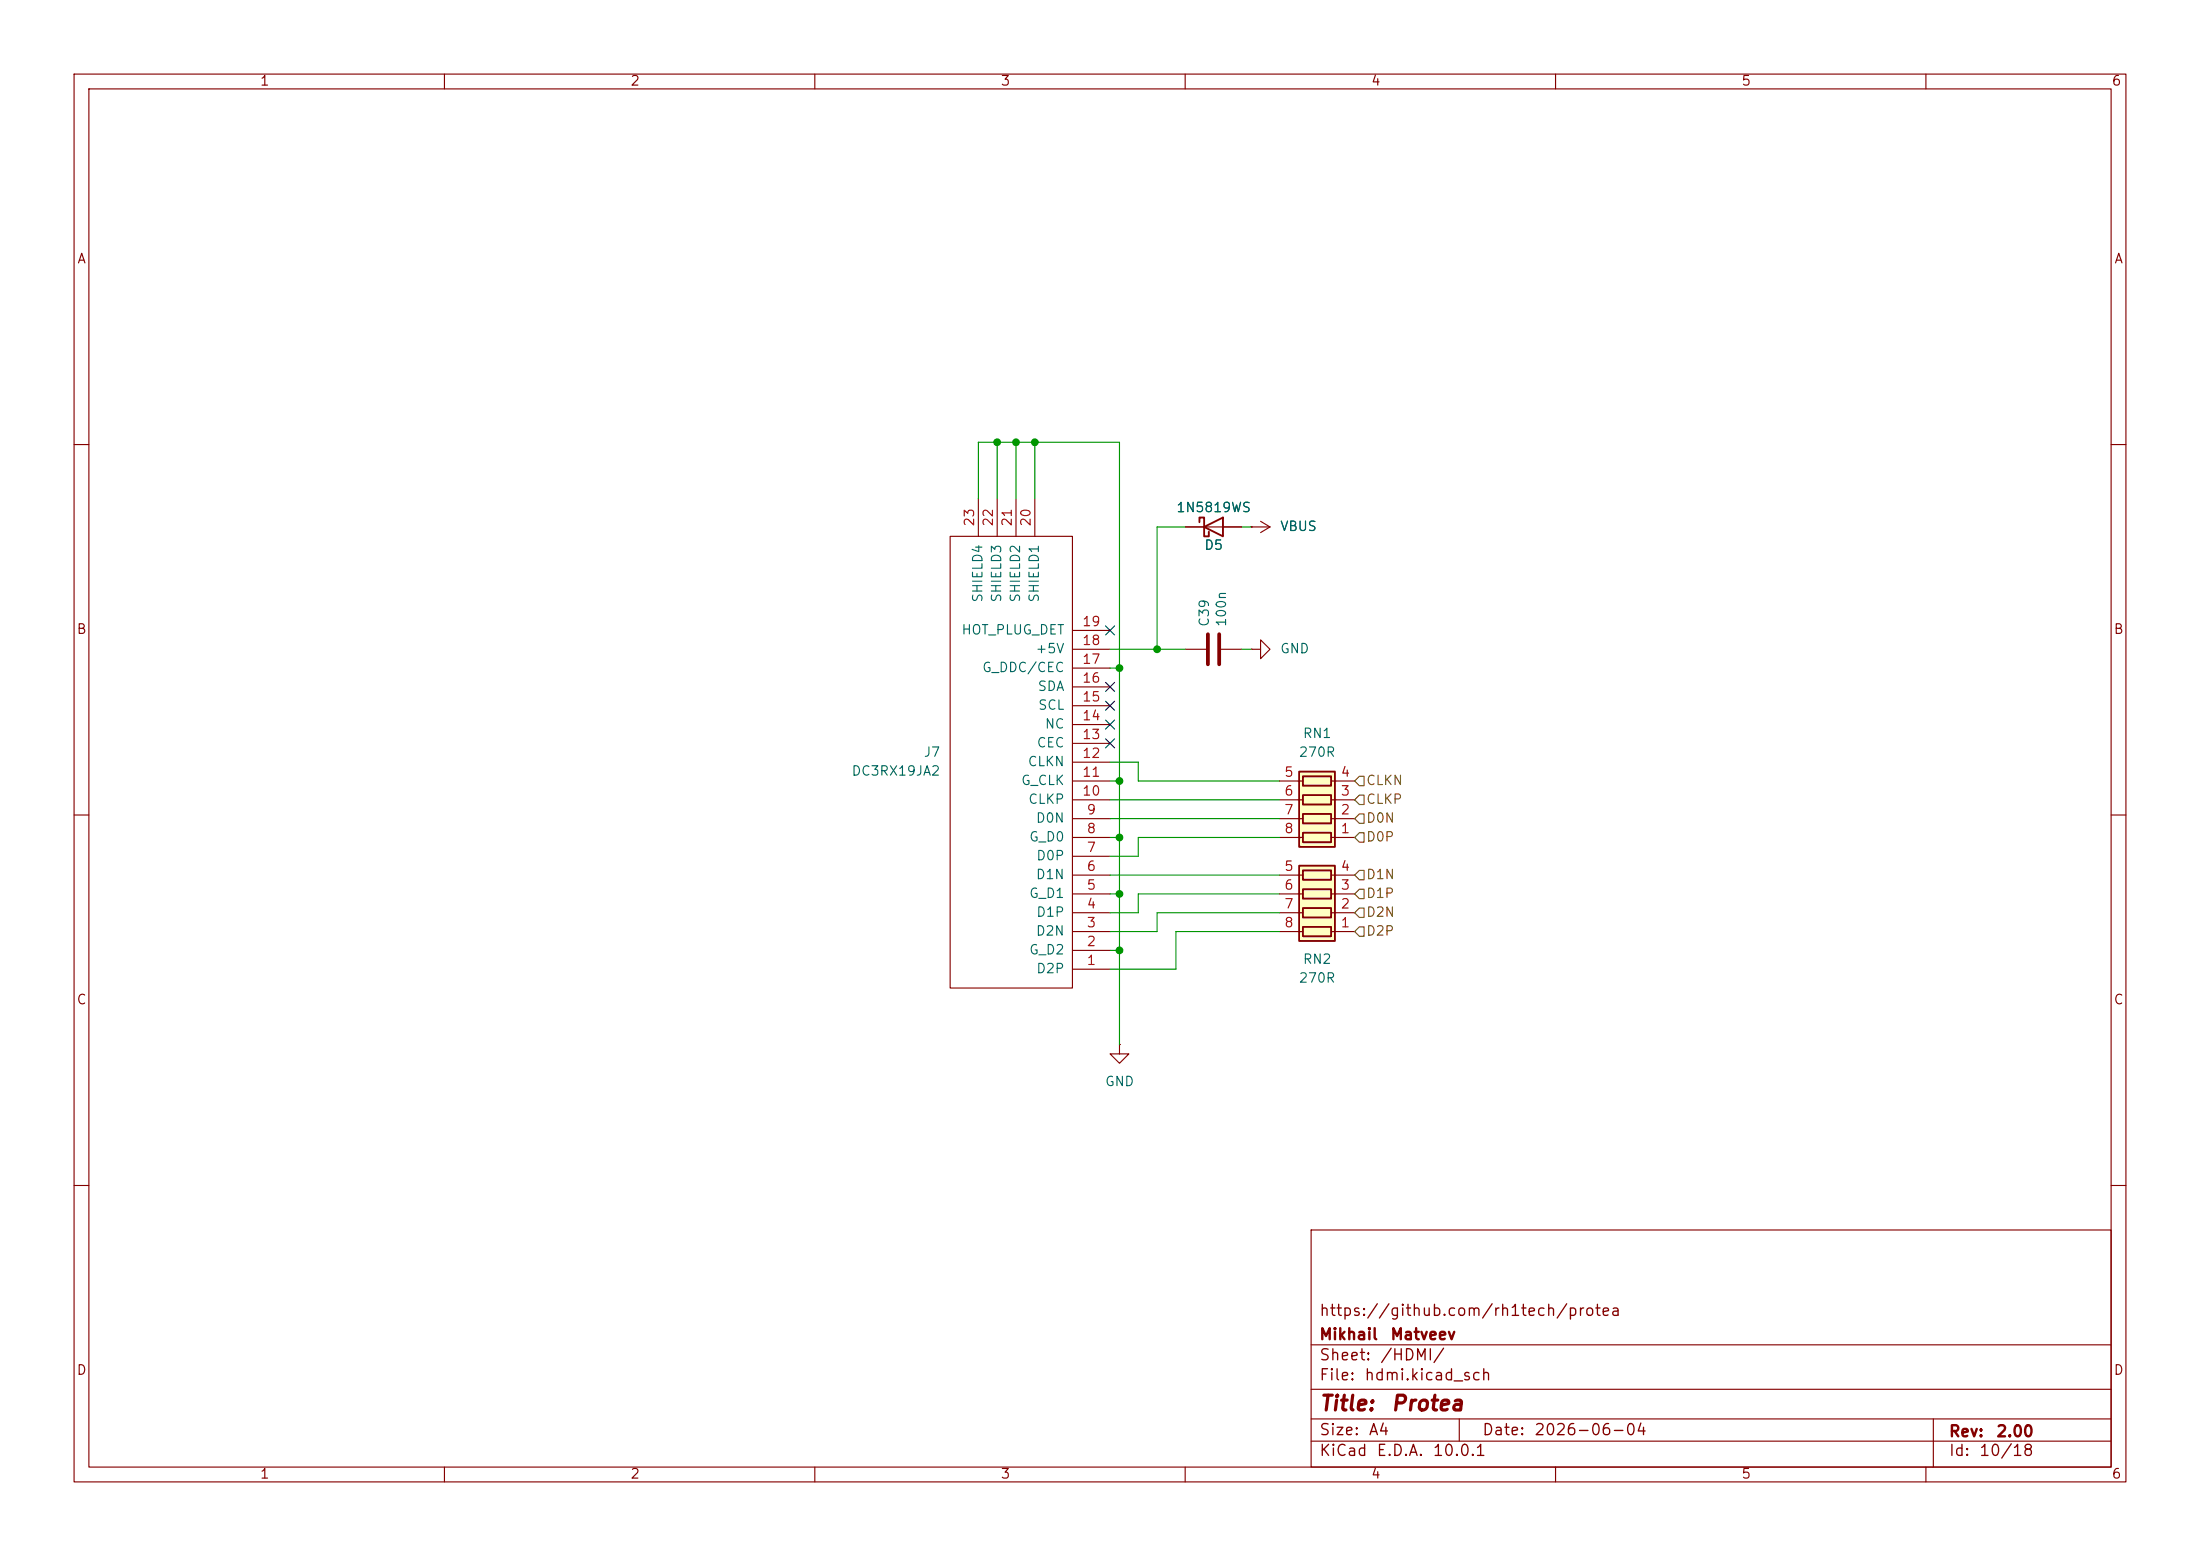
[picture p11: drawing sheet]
(kicad_sch
 (version 20260306)
 (generator "eeschema")
 (generator_version "10.0")
 (paper "A4")
 (title_block
  (title "${NAME}")
  (date "${DATE}")
  (rev "${VERSION}")
  (company "Mikhail Matveev")
  (comment 1 "https://github.com/rh1tech/protea"))
 (lib_symbols
  (symbol "Protea:C"
   (pin_numbers (hide yes))
   (pin_names
    (offset 0.254)) (exclude_from_sim no) (in_bom yes) (on_board yes)
   (in_pos_files yes)
   (duplicate_pin_numbers_are_jumpers no)
   (property "Reference" "C" (at 0.635 2.54 0) (show_name no) (do_not_autoplace no) (effects (font (size 1.27 1.27)) (justify left)))
   (property "Value" "C" (at 0.635 -2.54 0) (show_name no) (do_not_autoplace no) (effects (font (size 1.27 1.27)) (justify left)))
   (property "Footprint" "" (at 0.9652 -3.81 0) (show_name no) (do_not_autoplace no) (hide yes) (effects (font (size 1.27 1.27))))
   (property "Datasheet" "" (at 0 0 0) (show_name no) (do_not_autoplace no) (hide yes) (effects (font (size 1.27 1.27))))
   (property "Description" "Unpolarized capacitor" (at 0 0 0) (show_name no) (do_not_autoplace no) (hide yes) (effects (font (size 1.27 1.27))))
   (symbol "C_0_1"
    (polyline (pts (xy -2.032 0.762) (xy 2.032 0.762)) (stroke (width 0.508) (type default)) (fill (type none)))
    (polyline (pts (xy -2.032 -0.762) (xy 2.032 -0.762)) (stroke (width 0.508) (type default)) (fill (type none))))
   (symbol "C_1_1"
    (pin passive line (at 0 3.81 270) (length 2.794) (name "" (effects (font (size 1.27 1.27)))) (number "1" (effects (font (size 1.27 1.27)))))
    (pin passive line (at 0 -3.81 90) (length 2.794) (name "" (effects (font (size 1.27 1.27)))) (number "2" (effects (font (size 1.27 1.27))))))
   (embedded_fonts no))
  (symbol "Protea:D_Schottky"
   (pin_numbers (hide yes))
   (pin_names
    (offset 1.016) (hide yes)) (exclude_from_sim no) (in_bom yes) (on_board yes)
   (in_pos_files yes)
   (duplicate_pin_numbers_are_jumpers no)
   (property "Reference" "D" (at 0 2.54 0) (show_name no) (do_not_autoplace no) (effects (font (size 1.27 1.27))))
   (property "Value" "D_Schottky" (at 0 -2.54 0) (show_name no) (do_not_autoplace no) (effects (font (size 1.27 1.27))))
   (property "Footprint" "" (at 0 0 0) (show_name no) (do_not_autoplace no) (hide yes) (effects (font (size 1.27 1.27))))
   (property "Datasheet" "" (at 0 0 0) (show_name no) (do_not_autoplace no) (hide yes) (effects (font (size 1.27 1.27))))
   (property "Description" "Schottky diode" (at 0 0 0) (show_name no) (do_not_autoplace no) (hide yes) (effects (font (size 1.27 1.27))))
   (symbol "D_Schottky_0_1"
    (polyline (pts (xy -1.905 0.635) (xy -1.905 1.27) (xy -1.27 1.27) (xy -1.27 -1.27) (xy -0.635 -1.27) (xy -0.635 -0.635)) (stroke (width 0.254) (type default)) (fill (type none)))
    (polyline (pts (xy 1.27 1.27) (xy 1.27 -1.27) (xy -1.27 0) (xy 1.27 1.27)) (stroke (width 0.254) (type default)) (fill (type none)))
    (polyline (pts (xy 1.27 0) (xy -1.27 0)) (stroke (width 0) (type default)) (fill (type none))))
   (symbol "D_Schottky_1_1"
    (pin passive line (at -3.81 0 0) (length 2.54) (name "K" (effects (font (size 1.27 1.27)))) (number "1" (effects (font (size 1.27 1.27)))))
    (pin passive line (at 3.81 0 180) (length 2.54) (name "A" (effects (font (size 1.27 1.27)))) (number "2" (effects (font (size 1.27 1.27))))))
   (embedded_fonts no))
  (symbol "Protea:GND"
   (power global)
   (pin_numbers (hide yes))
   (pin_names
    (offset 0) (hide yes)) (exclude_from_sim no) (in_bom yes) (on_board yes)
   (in_pos_files yes)
   (duplicate_pin_numbers_are_jumpers no)
   (property "Reference" "#PWR" (at 0 -6.35 0) (show_name no) (do_not_autoplace no) (hide yes) (effects (font (size 1.27 1.27))))
   (property "Value" "GND" (at 0 -3.81 0) (show_name no) (do_not_autoplace no) (effects (font (size 1.27 1.27))))
   (property "Footprint" "" (at 0 0 0) (show_name no) (do_not_autoplace no) (hide yes) (effects (font (size 1.27 1.27))))
   (property "Datasheet" "" (at 0 0 0) (show_name no) (do_not_autoplace no) (hide yes) (effects (font (size 1.27 1.27))))
   (property "Description" "Power symbol creates a global label with name \"GND\" , ground" (at 0 0 0) (show_name no) (do_not_autoplace no) (hide yes) (effects (font (size 1.27 1.27))))
   (symbol "GND_0_1"
    (polyline (pts (xy 0 0) (xy 0 -1.27) (xy 1.27 -1.27) (xy 0 -2.54) (xy -1.27 -1.27) (xy 0 -1.27)) (stroke (width 0) (type default)) (fill (type none))))
   (symbol "GND_1_1"
    (pin power_in line (at 0 0 270) (length 0) (name "" (effects (font (size 1.27 1.27)))) (number "1" (effects (font (size 1.27 1.27))))))
   (embedded_fonts no))
  (symbol "Protea:HDMI"
   (pin_names
    (offset 1.016)) (exclude_from_sim no) (in_bom yes) (on_board yes)
   (in_pos_files yes)
   (duplicate_pin_numbers_are_jumpers no)
   (property "Reference" "HDMI1" (at 12.7 -16.5101 0) (show_name no) (do_not_autoplace no) (effects (font (size 1.27 1.27)) (justify left)))
   (property "Value" "HDMI" (at 12.7 -13.9701 0) (show_name no) (do_not_autoplace no) (effects (font (size 1.27 1.27)) (justify left)))
   (property "Footprint" "Protea:HDMI_Female" (at 0 0 0) (show_name no) (do_not_autoplace no) (hide yes) (effects (font (size 1.27 1.27))))
   (property "Datasheet" "" (at 0 0 0) (show_name no) (do_not_autoplace no) (hide yes) (effects (font (size 1.27 1.27))))
   (property "Description" "" (at 0 0 0) (show_name no) (do_not_autoplace no) (hide yes) (effects (font (size 1.27 1.27))))
   (symbol "HDMI_0_1"
    (rectangle (start -5.08 15.24) (end 11.43 -45.72) (stroke (width 0) (type solid)) (fill (type none))))
   (symbol "HDMI_1_1"
    (pin input line (at -10.16 12.7 0) (length 5.08) (name "D2P" (effects (font (size 1.27 1.27)))) (number "1" (effects (font (size 1.27 1.27)))))
    (pin input line (at -10.16 10.16 0) (length 5.08) (name "G_D2" (effects (font (size 1.27 1.27)))) (number "2" (effects (font (size 1.27 1.27)))))
    (pin input line (at -10.16 7.62 0) (length 5.08) (name "D2N" (effects (font (size 1.27 1.27)))) (number "3" (effects (font (size 1.27 1.27)))))
    (pin input line (at -10.16 5.08 0) (length 5.08) (name "D1P" (effects (font (size 1.27 1.27)))) (number "4" (effects (font (size 1.27 1.27)))))
    (pin input line (at -10.16 2.54 0) (length 5.08) (name "G_D1" (effects (font (size 1.27 1.27)))) (number "5" (effects (font (size 1.27 1.27)))))
    (pin input line (at -10.16 0 0) (length 5.08) (name "D1N" (effects (font (size 1.27 1.27)))) (number "6" (effects (font (size 1.27 1.27)))))
    (pin input line (at -10.16 -2.54 0) (length 5.08) (name "D0P" (effects (font (size 1.27 1.27)))) (number "7" (effects (font (size 1.27 1.27)))))
    (pin input line (at -10.16 -5.08 0) (length 5.08) (name "G_D0" (effects (font (size 1.27 1.27)))) (number "8" (effects (font (size 1.27 1.27)))))
    (pin input line (at -10.16 -7.62 0) (length 5.08) (name "D0N" (effects (font (size 1.27 1.27)))) (number "9" (effects (font (size 1.27 1.27)))))
    (pin input line (at -10.16 -10.16 0) (length 5.08) (name "CLKP" (effects (font (size 1.27 1.27)))) (number "10" (effects (font (size 1.27 1.27)))))
    (pin input line (at -10.16 -12.7 0) (length 5.08) (name "G_CLK" (effects (font (size 1.27 1.27)))) (number "11" (effects (font (size 1.27 1.27)))))
    (pin input line (at -10.16 -15.24 0) (length 5.08) (name "CLKN" (effects (font (size 1.27 1.27)))) (number "12" (effects (font (size 1.27 1.27)))))
    (pin input line (at -10.16 -17.78 0) (length 5.08) (name "CEC" (effects (font (size 1.27 1.27)))) (number "13" (effects (font (size 1.27 1.27)))))
    (pin input line (at -10.16 -20.32 0) (length 5.08) (name "NC" (effects (font (size 1.27 1.27)))) (number "14" (effects (font (size 1.27 1.27)))))
    (pin input line (at -10.16 -22.86 0) (length 5.08) (name "SCL" (effects (font (size 1.27 1.27)))) (number "15" (effects (font (size 1.27 1.27)))))
    (pin input line (at -10.16 -25.4 0) (length 5.08) (name "SDA" (effects (font (size 1.27 1.27)))) (number "16" (effects (font (size 1.27 1.27)))))
    (pin input line (at -10.16 -27.94 0) (length 5.08) (name "G_DDC/CEC" (effects (font (size 1.27 1.27)))) (number "17" (effects (font (size 1.27 1.27)))))
    (pin input line (at -10.16 -30.48 0) (length 5.08) (name "+5V" (effects (font (size 1.27 1.27)))) (number "18" (effects (font (size 1.27 1.27)))))
    (pin input line (at -10.16 -33.02 0) (length 5.08) (name "HOT_PLUG_DET" (effects (font (size 1.27 1.27)))) (number "19" (effects (font (size 1.27 1.27)))))
    (pin input line (at 0 -50.8 90) (length 5.08) (name "SHIELD1" (effects (font (size 1.27 1.27)))) (number "20" (effects (font (size 1.27 1.27)))))
    (pin input line (at 2.54 -50.8 90) (length 5.08) (name "SHIELD2" (effects (font (size 1.27 1.27)))) (number "21" (effects (font (size 1.27 1.27)))))
    (pin input line (at 5.08 -50.8 90) (length 5.08) (name "SHIELD3" (effects (font (size 1.27 1.27)))) (number "22" (effects (font (size 1.27 1.27)))))
    (pin input line (at 7.62 -50.8 90) (length 5.08) (name "SHIELD4" (effects (font (size 1.27 1.27)))) (number "23" (effects (font (size 1.27 1.27))))))
   (embedded_fonts no))
  (symbol "Protea:R_Pack04"
   (pin_names
    (offset 0) (hide yes)) (exclude_from_sim no) (in_bom yes) (on_board yes)
   (in_pos_files yes)
   (duplicate_pin_numbers_are_jumpers no)
   (property "Reference" "RN" (at -7.62 0 90) (show_name no) (do_not_autoplace no) (effects (font (size 1.27 1.27))))
   (property "Value" "R_Pack04" (at 5.08 0 90) (show_name no) (do_not_autoplace no) (effects (font (size 1.27 1.27))))
   (property "Footprint" "" (at 6.985 0 90) (show_name no) (do_not_autoplace no) (hide yes) (effects (font (size 1.27 1.27))))
   (property "Datasheet" "" (at 0 0 0) (show_name no) (do_not_autoplace no) (hide yes) (effects (font (size 1.27 1.27))))
   (property "Description" "4 resistor network, parallel topology" (at 0 0 0) (show_name no) (do_not_autoplace no) (hide yes) (effects (font (size 1.27 1.27))))
   (symbol "R_Pack04_0_1"
    (rectangle (start -6.35 -2.413) (end 3.81 2.413) (stroke (width 0.254) (type default)) (fill (type background)))
    (rectangle (start -5.715 1.905) (end -4.445 -1.905) (stroke (width 0.254) (type default)) (fill (type none)))
    (polyline (pts (xy -5.08 1.905) (xy -5.08 2.54)) (stroke (width 0) (type default)) (fill (type none)))
    (polyline (pts (xy -5.08 -2.54) (xy -5.08 -1.905)) (stroke (width 0) (type default)) (fill (type none)))
    (rectangle (start -3.175 1.905) (end -1.905 -1.905) (stroke (width 0.254) (type default)) (fill (type none)))
    (polyline (pts (xy -2.54 1.905) (xy -2.54 2.54)) (stroke (width 0) (type default)) (fill (type none)))
    (polyline (pts (xy -2.54 -2.54) (xy -2.54 -1.905)) (stroke (width 0) (type default)) (fill (type none)))
    (rectangle (start -0.635 1.905) (end 0.635 -1.905) (stroke (width 0.254) (type default)) (fill (type none)))
    (polyline (pts (xy 0 1.905) (xy 0 2.54)) (stroke (width 0) (type default)) (fill (type none)))
    (polyline (pts (xy 0 -2.54) (xy 0 -1.905)) (stroke (width 0) (type default)) (fill (type none)))
    (rectangle (start 1.905 1.905) (end 3.175 -1.905) (stroke (width 0.254) (type default)) (fill (type none)))
    (polyline (pts (xy 2.54 1.905) (xy 2.54 2.54)) (stroke (width 0) (type default)) (fill (type none)))
    (polyline (pts (xy 2.54 -2.54) (xy 2.54 -1.905)) (stroke (width 0) (type default)) (fill (type none))))
   (symbol "R_Pack04_1_1"
    (pin passive line (at -5.08 -5.08 90) (length 2.54) (name "R1.1" (effects (font (size 1.27 1.27)))) (number "1" (effects (font (size 1.27 1.27)))))
    (pin passive line (at -2.54 -5.08 90) (length 2.54) (name "R2.1" (effects (font (size 1.27 1.27)))) (number "2" (effects (font (size 1.27 1.27)))))
    (pin passive line (at 0 -5.08 90) (length 2.54) (name "R3.1" (effects (font (size 1.27 1.27)))) (number "3" (effects (font (size 1.27 1.27)))))
    (pin passive line (at 2.54 -5.08 90) (length 2.54) (name "R4.1" (effects (font (size 1.27 1.27)))) (number "4" (effects (font (size 1.27 1.27)))))
    (pin passive line (at 2.54 5.08 270) (length 2.54) (name "R4.2" (effects (font (size 1.27 1.27)))) (number "5" (effects (font (size 1.27 1.27)))))
    (pin passive line (at 0 5.08 270) (length 2.54) (name "R3.2" (effects (font (size 1.27 1.27)))) (number "6" (effects (font (size 1.27 1.27)))))
    (pin passive line (at -2.54 5.08 270) (length 2.54) (name "R2.2" (effects (font (size 1.27 1.27)))) (number "7" (effects (font (size 1.27 1.27)))))
    (pin passive line (at -5.08 5.08 270) (length 2.54) (name "R1.2" (effects (font (size 1.27 1.27)))) (number "8" (effects (font (size 1.27 1.27))))))
   (embedded_fonts no))
  (symbol "Protea:R_Pack04_1"
   (pin_names
    (offset 0) (hide yes)) (exclude_from_sim no) (in_bom yes) (on_board yes)
   (in_pos_files yes)
   (duplicate_pin_numbers_are_jumpers no)
   (property "Reference" "RN" (at -7.62 0 90) (show_name no) (do_not_autoplace no) (effects (font (size 1.27 1.27))))
   (property "Value" "R_Pack04" (at 5.08 0 90) (show_name no) (do_not_autoplace no) (effects (font (size 1.27 1.27))))
   (property "Footprint" "" (at 6.985 0 90) (show_name no) (do_not_autoplace no) (hide yes) (effects (font (size 1.27 1.27))))
   (property "Datasheet" "" (at 0 0 0) (show_name no) (do_not_autoplace no) (hide yes) (effects (font (size 1.27 1.27))))
   (property "Description" "4 resistor network, parallel topology" (at 0 0 0) (show_name no) (do_not_autoplace no) (hide yes) (effects (font (size 1.27 1.27))))
   (symbol "R_Pack04_1_0_1"
    (rectangle (start -6.35 -2.413) (end 3.81 2.413) (stroke (width 0.254) (type default)) (fill (type background)))
    (rectangle (start -5.715 1.905) (end -4.445 -1.905) (stroke (width 0.254) (type default)) (fill (type none)))
    (polyline (pts (xy -5.08 1.905) (xy -5.08 2.54)) (stroke (width 0) (type default)) (fill (type none)))
    (polyline (pts (xy -5.08 -2.54) (xy -5.08 -1.905)) (stroke (width 0) (type default)) (fill (type none)))
    (rectangle (start -3.175 1.905) (end -1.905 -1.905) (stroke (width 0.254) (type default)) (fill (type none)))
    (polyline (pts (xy -2.54 1.905) (xy -2.54 2.54)) (stroke (width 0) (type default)) (fill (type none)))
    (polyline (pts (xy -2.54 -2.54) (xy -2.54 -1.905)) (stroke (width 0) (type default)) (fill (type none)))
    (rectangle (start -0.635 1.905) (end 0.635 -1.905) (stroke (width 0.254) (type default)) (fill (type none)))
    (polyline (pts (xy 0 1.905) (xy 0 2.54)) (stroke (width 0) (type default)) (fill (type none)))
    (polyline (pts (xy 0 -2.54) (xy 0 -1.905)) (stroke (width 0) (type default)) (fill (type none)))
    (rectangle (start 1.905 1.905) (end 3.175 -1.905) (stroke (width 0.254) (type default)) (fill (type none)))
    (polyline (pts (xy 2.54 1.905) (xy 2.54 2.54)) (stroke (width 0) (type default)) (fill (type none)))
    (polyline (pts (xy 2.54 -2.54) (xy 2.54 -1.905)) (stroke (width 0) (type default)) (fill (type none))))
   (symbol "R_Pack04_1_1_1"
    (pin passive line (at -5.08 -5.08 90) (length 2.54) (name "R1.1" (effects (font (size 1.27 1.27)))) (number "1" (effects (font (size 1.27 1.27)))))
    (pin passive line (at -2.54 -5.08 90) (length 2.54) (name "R2.1" (effects (font (size 1.27 1.27)))) (number "2" (effects (font (size 1.27 1.27)))))
    (pin passive line (at 0 -5.08 90) (length 2.54) (name "R3.1" (effects (font (size 1.27 1.27)))) (number "3" (effects (font (size 1.27 1.27)))))
    (pin passive line (at 2.54 -5.08 90) (length 2.54) (name "R4.1" (effects (font (size 1.27 1.27)))) (number "4" (effects (font (size 1.27 1.27)))))
    (pin passive line (at 2.54 5.08 270) (length 2.54) (name "R4.2" (effects (font (size 1.27 1.27)))) (number "5" (effects (font (size 1.27 1.27)))))
    (pin passive line (at 0 5.08 270) (length 2.54) (name "R3.2" (effects (font (size 1.27 1.27)))) (number "6" (effects (font (size 1.27 1.27)))))
    (pin passive line (at -2.54 5.08 270) (length 2.54) (name "R2.2" (effects (font (size 1.27 1.27)))) (number "7" (effects (font (size 1.27 1.27)))))
    (pin passive line (at -5.08 5.08 270) (length 2.54) (name "R1.2" (effects (font (size 1.27 1.27)))) (number "8" (effects (font (size 1.27 1.27))))))
   (embedded_fonts no))
  (symbol "Protea:VBUS"
   (power global)
   (pin_numbers (hide yes))
   (pin_names
    (offset 0) (hide yes)) (exclude_from_sim no) (in_bom yes) (on_board yes)
   (in_pos_files yes)
   (duplicate_pin_numbers_are_jumpers no)
   (property "Reference" "#PWR" (at 0 -3.81 0) (show_name no) (do_not_autoplace no) (hide yes) (effects (font (size 1.27 1.27))))
   (property "Value" "VBUS" (at 0 3.556 0) (show_name no) (do_not_autoplace no) (effects (font (size 1.27 1.27))))
   (property "Footprint" "" (at 0 0 0) (show_name no) (do_not_autoplace no) (hide yes) (effects (font (size 1.27 1.27))))
   (property "Datasheet" "" (at 0 0 0) (show_name no) (do_not_autoplace no) (hide yes) (effects (font (size 1.27 1.27))))
   (property "Description" "Power symbol creates a global label with name \"VBUS\"" (at 0 0 0) (show_name no) (do_not_autoplace no) (hide yes) (effects (font (size 1.27 1.27))))
   (symbol "VBUS_0_1"
    (polyline (pts (xy -0.762 1.27) (xy 0 2.54)) (stroke (width 0) (type default)) (fill (type none)))
    (polyline (pts (xy 0 2.54) (xy 0.762 1.27)) (stroke (width 0) (type default)) (fill (type none)))
    (polyline (pts (xy 0 0) (xy 0 2.54)) (stroke (width 0) (type default)) (fill (type none))))
   (symbol "VBUS_1_1"
    (pin power_in line (at 0 0 90) (length 0) (name "" (effects (font (size 1.27 1.27)))) (number "1" (effects (font (size 1.27 1.27))))))
   (embedded_fonts no)))
 (junction
  (at 151.13 120.65)
  (diameter 0)
  (color 0 0 0 0))
 (junction
  (at 134.62 59.69)
  (diameter 0)
  (color 0 0 0 0))
 (junction
  (at 151.13 90.17)
  (diameter 0)
  (color 0 0 0 0))
 (junction
  (at 151.13 105.41)
  (diameter 0)
  (color 0 0 0 0))
 (junction
  (at 151.13 128.27)
  (diameter 0)
  (color 0 0 0 0))
 (junction
  (at 139.7 59.69)
  (diameter 0)
  (color 0 0 0 0))
 (junction
  (at 156.21 87.63)
  (diameter 0)
  (color 0 0 0 0))
 (junction
  (at 151.13 113.03)
  (diameter 0)
  (color 0 0 0 0))
 (junction
  (at 137.16 59.69)
  (diameter 0)
  (color 0 0 0 0))
 (no_connect
  (at 149.86 100.33))
 (no_connect
  (at 149.86 95.25))
 (no_connect
  (at 149.86 97.79))
 (no_connect
  (at 149.86 85.09))
 (no_connect
  (at 149.86 92.71))
 (wire
  (pts (xy 153.67 102.87) (xy 153.67 105.41))
  (stroke (width 0) (type default)))
 (wire
  (pts (xy 149.86 105.41) (xy 151.13 105.41))
  (stroke (width 0) (type default)))
 (wire
  (pts (xy 151.13 120.65) (xy 151.13 128.27))
  (stroke (width 0) (type default)))
 (wire
  (pts (xy 149.86 115.57) (xy 153.67 115.57))
  (stroke (width 0) (type default)))
 (wire
  (pts (xy 156.21 71.12) (xy 156.21 87.63))
  (stroke (width 0) (type default)))
 (wire
  (pts (xy 153.67 113.03) (xy 172.72 113.03))
  (stroke (width 0) (type default)))
 (wire
  (pts (xy 149.86 130.81) (xy 158.75 130.81))
  (stroke (width 0) (type default)))
 (wire
  (pts (xy 149.86 113.03) (xy 151.13 113.03))
  (stroke (width 0) (type default)))
 (wire
  (pts (xy 151.13 59.69) (xy 139.7 59.69))
  (stroke (width 0) (type default)))
 (wire
  (pts (xy 137.16 59.69) (xy 137.16 67.31))
  (stroke (width 0) (type default)))
 (wire
  (pts (xy 139.7 59.69) (xy 137.16 59.69))
  (stroke (width 0) (type default)))
 (wire
  (pts (xy 168.91 71.12) (xy 167.64 71.12))
  (stroke (width 0) (type default)))
 (wire
  (pts (xy 151.13 113.03) (xy 151.13 120.65))
  (stroke (width 0) (type default)))
 (wire
  (pts (xy 151.13 105.41) (xy 151.13 113.03))
  (stroke (width 0) (type default)))
 (wire
  (pts (xy 158.75 125.73) (xy 172.72 125.73))
  (stroke (width 0) (type default)))
 (wire
  (pts (xy 153.67 123.19) (xy 153.67 120.65))
  (stroke (width 0) (type default)))
 (wire
  (pts (xy 134.62 59.69) (xy 134.62 67.31))
  (stroke (width 0) (type default)))
 (wire
  (pts (xy 149.86 102.87) (xy 153.67 102.87))
  (stroke (width 0) (type default)))
 (wire
  (pts (xy 153.67 120.65) (xy 172.72 120.65))
  (stroke (width 0) (type default)))
 (wire
  (pts (xy 156.21 123.19) (xy 172.72 123.19))
  (stroke (width 0) (type default)))
 (wire
  (pts (xy 149.86 87.63) (xy 156.21 87.63))
  (stroke (width 0) (type default)))
 (wire
  (pts (xy 153.67 115.57) (xy 153.67 113.03))
  (stroke (width 0) (type default)))
 (wire
  (pts (xy 149.86 123.19) (xy 153.67 123.19))
  (stroke (width 0) (type default)))
 (wire
  (pts (xy 149.86 128.27) (xy 151.13 128.27))
  (stroke (width 0) (type default)))
 (wire
  (pts (xy 151.13 128.27) (xy 151.13 140.97))
  (stroke (width 0) (type default)))
 (wire
  (pts (xy 151.13 105.41) (xy 151.13 90.17))
  (stroke (width 0) (type default)))
 (wire
  (pts (xy 134.62 59.69) (xy 132.08 59.69))
  (stroke (width 0) (type default)))
 (wire
  (pts (xy 149.86 120.65) (xy 151.13 120.65))
  (stroke (width 0) (type default)))
 (wire
  (pts (xy 149.86 90.17) (xy 151.13 90.17))
  (stroke (width 0) (type default)))
 (wire
  (pts (xy 158.75 130.81) (xy 158.75 125.73))
  (stroke (width 0) (type default)))
 (wire
  (pts (xy 149.86 107.95) (xy 172.72 107.95))
  (stroke (width 0) (type default)))
 (wire
  (pts (xy 151.13 90.17) (xy 151.13 59.69))
  (stroke (width 0) (type default)))
 (wire
  (pts (xy 149.86 125.73) (xy 156.21 125.73))
  (stroke (width 0) (type default)))
 (wire
  (pts (xy 137.16 59.69) (xy 134.62 59.69))
  (stroke (width 0) (type default)))
 (wire
  (pts (xy 149.86 118.11) (xy 172.72 118.11))
  (stroke (width 0) (type default)))
 (wire
  (pts (xy 168.91 87.63) (xy 167.64 87.63))
  (stroke (width 0) (type default)))
 (wire
  (pts (xy 156.21 71.12) (xy 160.02 71.12))
  (stroke (width 0) (type default)))
 (wire
  (pts (xy 132.08 59.69) (xy 132.08 67.31))
  (stroke (width 0) (type default)))
 (wire
  (pts (xy 139.7 59.69) (xy 139.7 67.31))
  (stroke (width 0) (type default)))
 (wire
  (pts (xy 153.67 105.41) (xy 172.72 105.41))
  (stroke (width 0) (type default)))
 (wire
  (pts (xy 156.21 87.63) (xy 160.02 87.63))
  (stroke (width 0) (type default)))
 (wire
  (pts (xy 156.21 125.73) (xy 156.21 123.19))
  (stroke (width 0) (type default)))
 (wire
  (pts (xy 149.86 110.49) (xy 172.72 110.49))
  (stroke (width 0) (type default)))
 (hierarchical_label "D1N"
  (shape input)
  (at 182.88 118.11 0)
  (effects (font (size 1.27 1.27)) (justify left)))
 (hierarchical_label "D0P"
  (shape input)
  (at 182.88 113.03 0)
  (effects (font (size 1.27 1.27)) (justify left)))
 (hierarchical_label "D2P"
  (shape input)
  (at 182.88 125.73 0)
  (effects (font (size 1.27 1.27)) (justify left)))
 (hierarchical_label "CLKP"
  (shape input)
  (at 182.88 107.95 0)
  (effects (font (size 1.27 1.27)) (justify left)))
 (hierarchical_label "D1P"
  (shape input)
  (at 182.88 120.65 0)
  (effects (font (size 1.27 1.27)) (justify left)))
 (hierarchical_label "D0N"
  (shape input)
  (at 182.88 110.49 0)
  (effects (font (size 1.27 1.27)) (justify left)))
 (hierarchical_label "CLKN"
  (shape input)
  (at 182.88 105.41 0)
  (effects (font (size 1.27 1.27)) (justify left)))
 (hierarchical_label "D2N"
  (shape input)
  (at 182.88 123.19 0)
  (effects (font (size 1.27 1.27)) (justify left)))
 (symbol
  (lib_id "Protea:C")
  (at 163.83 87.63 90)
  (unit 1)
  (body_style 1)
  (exclude_from_sim no)
  (in_bom yes)
  (on_board yes)
  (in_pos_files yes)
  (dnp no)
  (property "Reference" "C39" (at 162.6616 84.709 0) (show_name no) (do_not_autoplace no) (effects (font (size 1.27 1.27)) (justify left)))
  (property "Value" "100n" (at 164.973 84.709 0) (show_name no) (do_not_autoplace no) (effects (font (size 1.27 1.27)) (justify left)))
  (property "Footprint" "Protea:C_0603_1608Metric" (at 167.64 86.6648 0) (hide yes) (show_name no) (do_not_autoplace no) (effects (font (size 1.27 1.27))))
  (property "Datasheet" "https://eu.mouser.com/datasheet/2/40/KGM_X7R-3223212.pdf" (at 163.83 87.63 0) (hide yes) (show_name no) (do_not_autoplace no) (effects (font (size 1.27 1.27))))
  (property "Description" "" (at 163.83 87.63 0) (hide yes) (show_name no) (do_not_autoplace no) (effects (font (size 1.27 1.27))))
  (property "AliExpress" "https://www.aliexpress.com/item/33008008276.html" (at 163.83 87.63 0) (hide yes) (show_name no) (do_not_autoplace no) (effects (font (size 1.27 1.27))))
  (property "LCSC" "" (at 163.83 87.63 0) (show_name no) (do_not_autoplace no) (effects (font (size 1.27 1.27))))
  (property "MANUFACTURER" "" (at 163.83 87.63 0) (show_name no) (do_not_autoplace no) (effects (font (size 1.27 1.27))))
  (pin "1")
  (pin "2"))
 (symbol
  (lib_id "Protea:VBUS")
  (at 168.91 71.12 270)
  (unit 1)
  (body_style 1)
  (exclude_from_sim no)
  (in_bom yes)
  (on_board yes)
  (in_pos_files yes)
  (dnp no)
  (fields_autoplaced yes)
  (property "Reference" "#PWR098" (at 165.1 71.12 0) (hide yes) (show_name no) (do_not_autoplace no) (effects (font (size 1.27 1.27))))
  (property "Value" "VBUS" (at 172.72 71.1199 90) (show_name no) (do_not_autoplace no) (effects (font (size 1.27 1.27)) (justify left)))
  (property "Footprint" "" (at 168.91 71.12 0) (hide yes) (show_name no) (do_not_autoplace no) (effects (font (size 1.27 1.27))))
  (property "Datasheet" "" (at 168.91 71.12 0) (hide yes) (show_name no) (do_not_autoplace no) (effects (font (size 1.27 1.27))))
  (property "Description" "Power symbol creates a global label with name \"VBUS\"" (at 168.91 71.12 0) (hide yes) (show_name no) (do_not_autoplace no) (effects (font (size 1.27 1.27))))
  (pin "1"))
 (symbol
  (lib_id "Protea:R_Pack04_1")
  (at 177.8 107.95 90)
  (unit 1)
  (body_style 1)
  (exclude_from_sim no)
  (in_bom yes)
  (on_board yes)
  (in_pos_files yes)
  (dnp no)
  (fields_autoplaced yes)
  (property "Reference" "RN1" (at 177.8 99.06 90) (show_name no) (do_not_autoplace no) (effects (font (size 1.27 1.27))))
  (property "Value" "270R" (at 177.8 101.6 90) (show_name no) (do_not_autoplace no) (effects (font (size 1.27 1.27))))
  (property "Footprint" "Protea:R_Array_4x0603" (at 177.8 100.965 90) (hide yes) (show_name no) (do_not_autoplace no) (effects (font (size 1.27 1.27))))
  (property "Datasheet" "https://www.vishay.com/docs/28952/mcs0402at-mct0603at-mcu0805at-mca1206at.pdf" (at 177.8 107.95 0) (hide yes) (show_name no) (do_not_autoplace no) (effects (font (size 1.27 1.27))))
  (property "Description" "4 resistor network, parallel topology" (at 177.8 107.95 0) (hide yes) (show_name no) (do_not_autoplace no) (effects (font (size 1.27 1.27))))
  (property "MANUFACTURER" "" (at 177.8 107.95 0) (show_name no) (do_not_autoplace no) (effects (font (size 1.27 1.27))))
  (property "AliExpress" "https://www.aliexpress.com/item/1005006142858330.html" (at 177.8 107.95 90) (hide yes) (show_name no) (do_not_autoplace no) (effects (font (size 1.27 1.27))))
  (pin "8")
  (pin "4")
  (pin "5")
  (pin "1")
  (pin "7")
  (pin "2")
  (pin "3")
  (pin "6"))
 (symbol
  (lib_id "Protea:GND")
  (at 151.13 140.97 0)
  (unit 1)
  (body_style 1)
  (exclude_from_sim no)
  (in_bom yes)
  (on_board yes)
  (in_pos_files yes)
  (dnp no)
  (fields_autoplaced yes)
  (property "Reference" "#PWR095" (at 151.13 147.32 0) (hide yes) (show_name no) (do_not_autoplace no) (effects (font (size 1.27 1.27))))
  (property "Value" "GND" (at 151.13 146.05 0) (show_name no) (do_not_autoplace no) (effects (font (size 1.27 1.27))))
  (property "Footprint" "" (at 151.13 140.97 0) (hide yes) (show_name no) (do_not_autoplace no) (effects (font (size 1.27 1.27))))
  (property "Datasheet" "" (at 151.13 140.97 0) (hide yes) (show_name no) (do_not_autoplace no) (effects (font (size 1.27 1.27))))
  (property "Description" "Power symbol creates a global label with name \"GND\" , ground" (at 151.13 140.97 0) (hide yes) (show_name no) (do_not_autoplace no) (effects (font (size 1.27 1.27))))
  (pin "1"))
 (symbol
  (lib_id "Protea:GND")
  (at 168.91 87.63 90)
  (unit 1)
  (body_style 1)
  (exclude_from_sim no)
  (in_bom yes)
  (on_board yes)
  (in_pos_files yes)
  (dnp no)
  (fields_autoplaced yes)
  (property "Reference" "#PWR099" (at 175.26 87.63 0) (hide yes) (show_name no) (do_not_autoplace no) (effects (font (size 1.27 1.27))))
  (property "Value" "GND" (at 172.72 87.6299 90) (show_name no) (do_not_autoplace no) (effects (font (size 1.27 1.27)) (justify right)))
  (property "Footprint" "" (at 168.91 87.63 0) (hide yes) (show_name no) (do_not_autoplace no) (effects (font (size 1.27 1.27))))
  (property "Datasheet" "" (at 168.91 87.63 0) (hide yes) (show_name no) (do_not_autoplace no) (effects (font (size 1.27 1.27))))
  (property "Description" "Power symbol creates a global label with name \"GND\" , ground" (at 168.91 87.63 0) (hide yes) (show_name no) (do_not_autoplace no) (effects (font (size 1.27 1.27))))
  (pin "1"))
 (symbol
  (lib_id "Protea:D_Schottky")
  (at 163.83 71.12 0)
  (unit 1)
  (body_style 1)
  (exclude_from_sim no)
  (in_bom yes)
  (on_board yes)
  (in_pos_files yes)
  (dnp no)
  (property "Reference" "D5" (at 163.83 73.66 0) (show_name no) (do_not_autoplace no) (effects (font (size 1.27 1.27))))
  (property "Value" "1N5819WS" (at 163.83 68.58 0) (show_name no) (do_not_autoplace no) (effects (font (size 1.27 1.27))))
  (property "Footprint" "Protea:D_SOD-323" (at 163.83 71.12 0) (hide yes) (show_name no) (do_not_autoplace no) (effects (font (size 1.27 1.27))))
  (property "Datasheet" "" (at 163.83 71.12 0) (hide yes) (show_name no) (do_not_autoplace no) (effects (font (size 1.27 1.27))))
  (property "Description" "Schottky diode" (at 163.83 71.12 0) (hide yes) (show_name no) (do_not_autoplace no) (effects (font (size 1.27 1.27))))
  (property "AliExpress" "https://www.aliexpress.com/item/1005009666010087.html" (at 163.83 71.12 0) (hide yes) (show_name no) (do_not_autoplace no) (effects (font (size 1.27 1.27))))
  (property "LCSC" "" (at 163.83 71.12 0) (show_name no) (do_not_autoplace no) (effects (font (size 1.27 1.27))))
  (property "Availability" "" (at 163.83 71.12 0) (show_name no) (do_not_autoplace no) (effects (font (size 1.27 1.27))))
  (property "Check_prices" "" (at 163.83 71.12 0) (show_name no) (do_not_autoplace no) (effects (font (size 1.27 1.27))))
  (property "Description_1" "" (at 163.83 71.12 0) (show_name no) (do_not_autoplace no) (effects (font (size 1.27 1.27))))
  (property "MF" "" (at 163.83 71.12 0) (show_name no) (do_not_autoplace no) (effects (font (size 1.27 1.27))))
  (property "MP" "" (at 163.83 71.12 0) (show_name no) (do_not_autoplace no) (effects (font (size 1.27 1.27))))
  (property "Package" "" (at 163.83 71.12 0) (show_name no) (do_not_autoplace no) (effects (font (size 1.27 1.27))))
  (property "Price" "" (at 163.83 71.12 0) (show_name no) (do_not_autoplace no) (effects (font (size 1.27 1.27))))
  (property "SnapEDA_Link" "" (at 163.83 71.12 0) (show_name no) (do_not_autoplace no) (effects (font (size 1.27 1.27))))
  (pin "1")
  (pin "2"))
 (symbol
  (lib_id "Protea:HDMI")
  (at 139.7 118.11 180)
  (unit 1)
  (body_style 1)
  (exclude_from_sim no)
  (in_bom yes)
  (on_board yes)
  (in_pos_files yes)
  (dnp no)
  (fields_autoplaced yes)
  (property "Reference" "J7" (at 127 101.5999 0) (show_name no) (do_not_autoplace no) (effects (font (size 1.27 1.27)) (justify left)))
  (property "Value" "DC3RX19JA2" (at 127 104.1399 0) (show_name no) (do_not_autoplace no) (effects (font (size 1.27 1.27)) (justify left)))
  (property "Footprint" "Protea:HDMI_Female" (at 139.7 118.11 0) (hide yes) (show_name no) (do_not_autoplace no) (effects (font (size 1.27 1.27))))
  (property "Datasheet" "" (at 139.7 118.11 0) (hide yes) (show_name no) (do_not_autoplace no) (effects (font (size 1.27 1.27))))
  (property "Description" "" (at 139.7 118.11 0) (hide yes) (show_name no) (do_not_autoplace no) (effects (font (size 1.27 1.27))))
  (property "AliExpress" "https://www.aliexpress.com/item/1005005248842433.html" (at 139.7 118.11 0) (hide yes) (show_name no) (do_not_autoplace no) (effects (font (size 1.27 1.27))))
  (pin "1")
  (pin "10")
  (pin "11")
  (pin "12")
  (pin "13")
  (pin "14")
  (pin "15")
  (pin "16")
  (pin "17")
  (pin "18")
  (pin "19")
  (pin "2")
  (pin "20")
  (pin "21")
  (pin "22")
  (pin "23")
  (pin "3")
  (pin "4")
  (pin "5")
  (pin "6")
  (pin "7")
  (pin "8")
  (pin "9"))
 (symbol
  (lib_id "Protea:R_Pack04")
  (at 177.8 120.65 90)
  (unit 1)
  (body_style 1)
  (exclude_from_sim no)
  (in_bom yes)
  (on_board yes)
  (in_pos_files yes)
  (dnp no)
  (property "Reference" "RN2" (at 177.8 129.54 90) (show_name no) (do_not_autoplace no) (effects (font (size 1.27 1.27))))
  (property "Value" "270R" (at 177.8 132.08 90) (show_name no) (do_not_autoplace no) (effects (font (size 1.27 1.27))))
  (property "Footprint" "Protea:R_Array_4x0603" (at 177.8 113.665 90) (hide yes) (show_name no) (do_not_autoplace no) (effects (font (size 1.27 1.27))))
  (property "Datasheet" "https://www.vishay.com/docs/28952/mcs0402at-mct0603at-mcu0805at-mca1206at.pdf" (at 177.8 120.65 0) (hide yes) (show_name no) (do_not_autoplace no) (effects (font (size 1.27 1.27))))
  (property "Description" "4 resistor network, parallel topology" (at 177.8 120.65 0) (hide yes) (show_name no) (do_not_autoplace no) (effects (font (size 1.27 1.27))))
  (property "MANUFACTURER" "" (at 177.8 120.65 0) (show_name no) (do_not_autoplace no) (effects (font (size 1.27 1.27))))
  (property "AliExpress" "https://www.aliexpress.com/item/1005006142858330.html" (at 177.8 120.65 90) (hide yes) (show_name no) (do_not_autoplace no) (effects (font (size 1.27 1.27))))
  (pin "8")
  (pin "4")
  (pin "5")
  (pin "1")
  (pin "7")
  (pin "2")
  (pin "3")
  (pin "6")))
